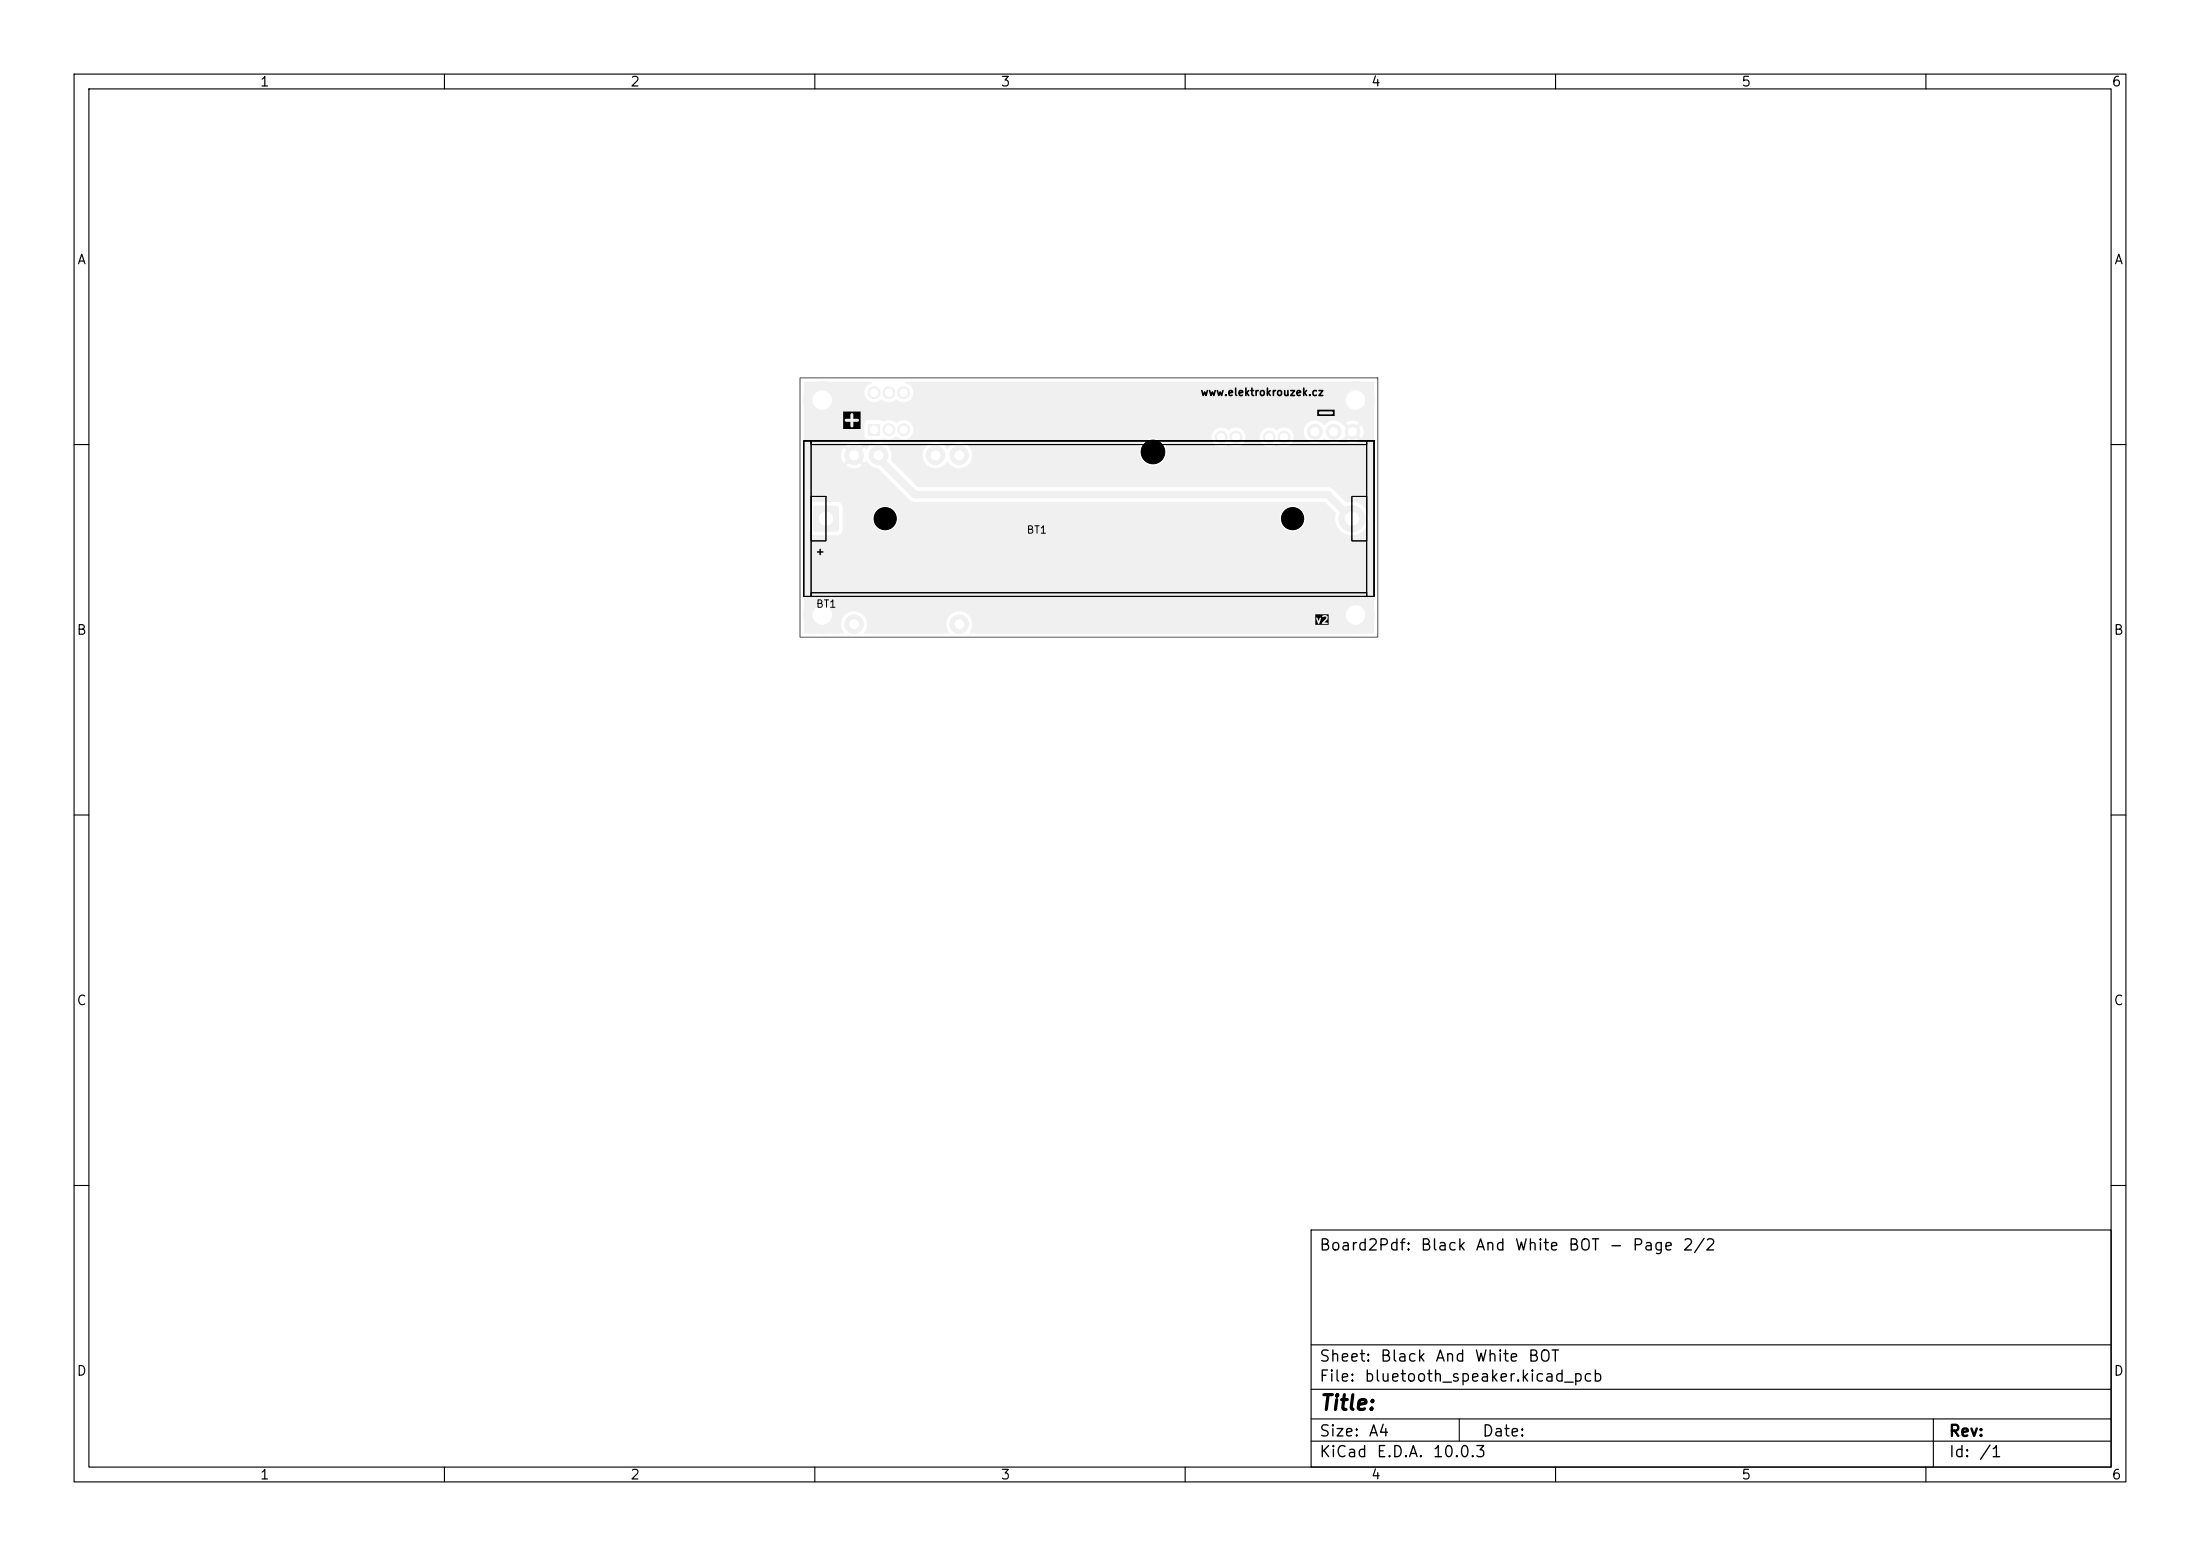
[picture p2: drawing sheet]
<svg xmlns="http://www.w3.org/2000/svg" width="297mm" height="210mm" viewBox="0 0 297 210" stroke-linecap="round" stroke-linejoin="round" font-family="sans-serif">
<path d="M117.2 57.2h1.6v1.6h-1.6z" fill="#f0f0f0"/>
<g fill="#f0f0f0" stroke="#f0f0f0" stroke-width=".14">
<circle cx="120" cy="58" r=".8"/>
<circle cx="122" cy="58" r=".8"/>
<circle cx="118" cy="53" r=".8"/>
<circle cx="120" cy="53" r=".8"/>
<circle cx="122" cy="53" r=".8"/>
<circle cx="115.3" cy="84.2" r="1.25"/>
<circle cx="115.3" cy="61.4" r="1.25"/>
<circle cx="118.6" cy="61.4" r="1.25"/>
<circle cx="126.3" cy="61.4" r="1.25"/>
<circle cx="129.5" cy="61.4" r="1.25"/>
<circle cx="129.5" cy="84.2" r="1.25"/>
</g>
<path d="M109.8 68.3h.2h3h.2l.1 .2v3l-.1 .2-.2 .1h-3l-.2-.1v-.2v-3z" fill="#f0f0f0"/>
<g fill="#f0f0f0" stroke="#f0f0f0" stroke-width=".14">
<circle cx="182.5" cy="70" r="1.75"/>
<circle cx="182.6" cy="58.3" r="1"/>
<circle cx="180" cy="58.3" r="1"/>
<circle cx="177.5" cy="58.3" r="1"/>
<circle cx="173.4" cy="59" r=".8"/>
<circle cx="171.4" cy="59" r=".8"/>
<circle cx="166.9" cy="59" r=".8"/>
<circle cx="164.9" cy="59" r=".8"/>
<circle cx="111" cy="54" r="2.5"/>
<circle cx="111" cy="83" r="2.5"/>
<circle cx="183" cy="83" r="2.5"/>
<circle cx="183" cy="54" r="2.5"/>
</g>
<path d="M118.6 61.5v.4l4.9 4.9h55.8l3.2 3.2" fill="none" stroke="#f0f0f0" stroke-width="1"/>
<path d="M108.6 51.5h9l.1 .1v.1a1.33 1.33 0 0 0-.8 2 1.33 1.33 0 0 0 2.1 .2 1.45 1.45 0 0 0 2 0 1.32 1.32 0 0 0 2.1-.3 1.32 1.32 0 0 0-.8-1.9v-.1l.1-.1h63l.1 .1v6.6h-1.4l-.3-.8-.7 .7-.3-.4 .7-.7h-.1a1.49 1.49 0 0 0-1.7 0l.7 .7-.3 .4-.8-.7a1.61 1.61 0 0 0-2.5 0 1.54 1.54 0 0 0-2-.5 1.54 1.54 0 0 0-.7 1.9l-1.4 .1a1.36 1.36 0 0 0-1-1.1 1.36 1.36 0 0 0-1.4 .3 1.32 1.32 0 0 0-1.4-.3 1.32 1.32 0 0 0-.8 1.1h-1.9l-.1-.2a1.36 1.36 0 0 0-2.3-.6 1.34 1.34 0 0 0-1.6-.2h-40.9v-.2a1.36 1.36 0 0 0-2.3-.6 1.45 1.45 0 0 0-1.8-.2l-.3-.2h-1.7a.49 .49 0 0 0-.5 .5v1.6l.1 .4 .4 .1h1.7a.54 .54 0 0 1 .8 0h.6l.7-.4a1.41 1.41 0 0 0 2-.1l.2-.3 .1-.6h40.9a1.33 1.33 0 0 0-.3 2 1.33 1.33 0 0 0 2 0 1.32 1.32 0 0 0 1.5 .3 1.32 1.32 0 0 0 .8-1.3h1.9v.2a1.36 1.36 0 0 0 .9 1.1 1.36 1.36 0 0 0 1.4-.3 1.32 1.32 0 0 0 1.5 .3 1.32 1.32 0 0 0 .8-1.3h1.4l.1 .2a1.54 1.54 0 0 0 2.5 .1 1.68 1.68 0 0 0 2.7-.1l.7-.7 .3 .4-.7 .7 .1 .1a1.49 1.49 0 0 0 1.7-.1l-.7-.7 .3-.4 .7 .7 .2-.5 .1-.4h1.4v2.7h-28v-.3a1.85 1.85 0 0 0-2.2-1.4 1.85 1.85 0 0 0-1.5 2.1h-22.5l-.1-.2a1.8 1.8 0 0 0-1.5-1.4 1.8 1.8 0 0 0-1.8 .9 1.83 1.83 0 0 0-3.2 .1 1.78 1.78 0 0 0 .8 2.3 1.78 1.78 0 0 0 2.4-.7 1.84 1.84 0 0 0 3.1 .1l.2-.6 .1-.5 22.5 .1a1.85 1.85 0 0 0 2.1 1.4 1.85 1.85 0 0 0 1.6-1.9h28v9h-.7l-.1-.3a2.39 2.39 0 0 0-3-1.8l-1.8-1.8-.5-.3h-55.4l-3.7-3.6a1.8 1.8 0 0 0-1-2.3 1.8 1.8 0 0 0-2.3 .9l-.3-.3-.8 .8-.4-.3 .9-.9h-.1a1.74 1.74 0 0 0-2 0l.8 .9-.4 .3-.8-.8-.1 .1a1.74 1.74 0 0 0 .1 2l.8-.8 .4 .3-.8 .9a1.74 1.74 0 0 0 2.1 0l-.9-.9 .4-.3 .8 .8 .2-.3h.1a1.97 1.97 0 0 0 1.6 1l4.3 4.3 .5 .3h55.4l1.5 1.5v.6h-4l-.1-.2a1.75 1.75 0 0 0-1.8-1.5 1.75 1.75 0 0 0-1.6 1.7h-51.5l-.1-.2a1.76 1.76 0 0 0-2.5-1.3h-4.9l-.2-.4-.4-.2h-3.5l-.3 .2-.1 .4v3.4l.2 .3 .5 .2 3.3-.1 .3-.2 .1-.3 .1-3.3h4.9a1.75 1.75 0 0 0-.1 3.1 1.75 1.75 0 0 0 2.7-1.6h51.5v.2a1.75 1.75 0 0 0 1.8 1.7 1.75 1.75 0 0 0 1.7-1.9h4v.2a2.26 2.26 0 0 0 2.3 2.1 2.26 2.26 0 0 0 2.2-2.3h.7v15.5l-.1 .1-54.5-.1a1.88 1.88 0 0 0-.6-2.7 1.79 1.79 0 0 0-2.2 .5 1.79 1.79 0 0 0 0 2.2l-.1 .1h-11.2l-.1-.1a1.76 1.76 0 0 0-.2-2.4 1.76 1.76 0 0 0-2.4 0 1.76 1.76 0 0 0-.2 2.4l-.1 .1h-5.2l-.1-.1z" fill="#f0f0f0"/>
<g fill="#fff" stroke="#fff" stroke-width=".14">
<circle cx="111" cy="54" r="1.25"/>
<circle cx="111" cy="83" r="1.25"/>
<circle cx="183" cy="83" r="1.25"/>
<circle cx="183" cy="54" r="1.25"/>
<circle cx="118" cy="58" r=".5"/>
<circle cx="120" cy="58" r=".5"/>
<circle cx="122" cy="58" r=".5"/>
<circle cx="118" cy="53" r=".5"/>
<circle cx="120" cy="53" r=".5"/>
<circle cx="122" cy="53" r=".5"/>
<circle cx="115.3" cy="84.2" r=".6"/>
<circle cx="115.3" cy="61.4" r=".6"/>
<circle cx="118.6" cy="61.4" r=".6"/>
<circle cx="126.3" cy="61.4" r=".6"/>
<circle cx="129.5" cy="61.4" r=".6"/>
<circle cx="129.5" cy="84.2" r=".6"/>
<circle cx="111.5" cy="70" r=".9"/>
<circle cx="182.5" cy="70" r=".9"/>
<circle cx="182.6" cy="58.3" r=".55"/>
<circle cx="180" cy="58.3" r=".55"/>
<circle cx="177.5" cy="58.3" r=".55"/>
<circle cx="173.4" cy="59" r=".5"/>
<circle cx="171.4" cy="59" r=".5"/>
<circle cx="166.9" cy="59" r=".5"/>
<circle cx="164.9" cy="59" r=".5"/>
</g>
<g fill="#000" stroke="#000" stroke-width=".14">
<circle cx="119.5" cy="70" r="1.5"/>
<circle cx="155.7" cy="61" r="1.6"/>
<circle cx="174.5" cy="70" r="1.5"/>
</g>
<path d="M113.8 55.5h2.4v1.2h-.2l-.2-.2h-.6v-.5a.2 .2 0 0 0-.2-.2 .2 .2 0 0 0-.2 .2v.5h-.6a.2 .2 0 0 0-.2 .2 .2 .2 0 0 0 .2 .2h.6v.6a.2 .2 0 0 0 .2 .2 .2 .2 0 0 0 .2-.2v-.6h.6l.2-.2h.2v1.2h-2.4zM177.8 55.3h2.4v.4h-.2l-.2-.2h-1.6a.2 .2 0 0 0-.2 .2 .2 .2 0 0 0 .2 .2h1.6l.2-.2h.2v.4h-2.4zM177.6 82.9h1.8v.4h-.1l-.3-.3h-.3l-.2 .2v.1l.4-.1 .2 .1-.1 .2h-.6l-.2-.1-.2 .4-.2-.4-.1 .1 .3 .7h.1l.3-.7h.6l-.6 .6 .1 .1h.7l.1-.1-.1-.1h-.4l.4-.4 .1-.3h.1v1h-1.8z" fill="#000"/>
<path d="M108.5 59.5h77v21h-77zM108.5 59.5h1v21h-1zM109.5 59.5h75v.5h-75zM184.5 59.5h1v21h-1zM109.5 67h2v6h-2zM182.5 67h2v6h-2zM109.5 80h75v.5h-75z" fill="none" stroke="#000" stroke-width=".14"/>
<g fill="none" stroke="#000" stroke-width=".15">
<path d="M10 10h277v190h-277zM12 12h273v186h-273zM60 10v2M110 10v2M160 10v2M210 10v2M260 10v2M10 60h2M285 60h2M10 110h2M285 110h2M10 160h2"/>
<path d="M177 166h108v32h-108zM285 160h2M60 198v2M110 198v2M160 198v2M177 194.5h108M177 191.5h108M177 187.5h108M177 181.5h108M197 191.5v3M210 198v2M260 198v2"/>
<path d="M261 191.5v6.5"/>
</g>
<path d="M108 51h78v35h-78z" fill="none" stroke="#575757" stroke-width=".14"/>
<text font-size="2" x="178" y="190.8">Title:</text>
<g font-size="1.5">
<text x="178" y="169.2">Board2Pdf:</text>
<text x="191.7" y="169.2">Black</text>
<text x="199.1" y="169.2">And</text>
<text x="204.4" y="169.2">White</text>
<text x="211.6" y="169.2">BOT</text>
<text x="217.1" y="169.2">-</text>
<text x="220.3" y="169.2">Page</text>
<text x="227.1" y="169.2">2/2</text>
<text x="178" y="184.2">Sheet:</text>
<text x="186.2" y="184.2">Black</text>
<text x="193.7" y="184.2">And</text>
<text x="199" y="184.2">White</text>
<text x="206.2" y="184.2">BOT</text>
<text x="178" y="186.9">File:</text>
<text x="184.1" y="186.9">bluetooth_speaker.kicad_pcb</text>
<text x="178" y="197.1">KiCad</text>
<text x="178" y="194.3">Size:</text>
<text x="184.7" y="194.3">A4</text>
<text x="185.7" y="197.1">E.D.A.</text>
<text x="193.3" y="197.1">10.0.3</text>
<text x="200" y="194.3">Date:</text>
<text x="263" y="194.3">Rev:</text>
<text x="263" y="197.1">Id:</text>
<text x="267.1" y="197.1">/1</text>
</g>
<g font-size="1.3">
<text x="35" y="12">1</text>
<text x="85" y="12">2</text>
<text x="135" y="12">3</text>
<text x="185" y="12">4</text>
<text x="235" y="12">5</text>
<text x="285" y="12">6</text>
<text x="10.3" y="36">A</text>
<text x="285.4" y="36">A</text>
<text x="10.3" y="86">B</text>
<text x="285.3" y="86">B</text>
<text x="10.3" y="136">C</text>
<text x="285.3" y="136">C</text>
<text x="10.3" y="186">D</text>
<text x="285.3" y="186">D</text>
<text x="35" y="200">1</text>
<text x="85" y="200">2</text>
<text x="135" y="200">3</text>
<text x="185" y="200">4</text>
<text x="235" y="200">5</text>
<text x="285" y="200">6</text>
</g>
<g font-size="1">
<text x="162" y="53.7">www.elektrokrouzek.cz</text>
<text x="110" y="75.2">+</text>
<text x="138.5" y="72.3">BT1</text>
<text x="110.1" y="82.3">BT1</text>
</g>
</svg>
